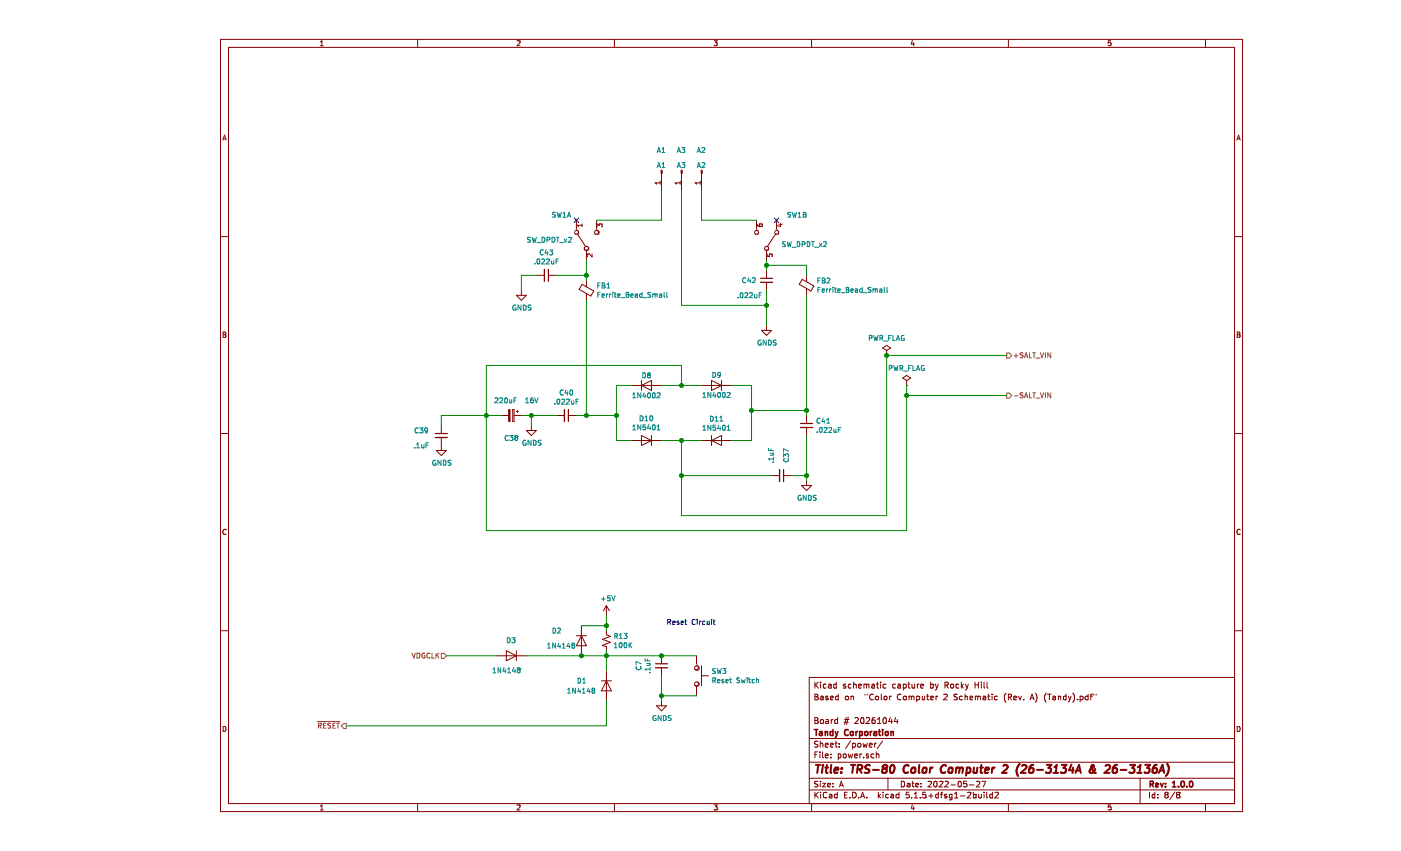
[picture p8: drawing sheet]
EESchema Schematic File Version 4
EELAYER 30 0
EELAYER END
$Descr A 11000 8500
encoding utf-8
Sheet 8 8
Title "TRS-80 Color Computer 2 (26-3134A & 26-3136A)"
Date "2022-05-27"
Rev "1.0.0"
Comp "Tandy Corporation"
Comment1 "Board # 20261044"
Comment2 ""
Comment3 "Based on  \"Color Computer 2 Schematic (Rev. A) (Tandy).pdf\""
Comment4 "Kicad schematic capture by Rocky Hill"
$EndDescr
$Comp
L Connector:Conn_01x01_Male A3
U 1 1
P 5000 1700
F 0 "A3" V 4950 1650 50  0000 L CNN
F 1 "A3" V 4800 1650 50  0000 L CNN
F 2 "coco2:power_connector_post" H 5000 1700 50  0001 C CNN
F 3 "https://www.mill-max.com/catalog/download/2017-11%3A223.pdf" H 5000 1700 50  0001 C CNN
F 4 "digikey" V 5000 1700 50  0001 C CNN "Vendor"
F 5 "ED1085-ND" V 5000 1700 50  0001 C CNN "Vendor part#"
F 6 "3231-4-00-15-00-00-08-0" V 5000 1700 50  0001 C CNN "Manufacturer part#"
	1    5000 1700
	0    1    1    0   
$EndComp
$Comp
L Connector:Conn_01x01_Male A1
U 1 1
P 4800 1700
F 0 "A1" V 4750 1650 50  0000 L CNN
F 1 "A1" V 4600 1650 50  0000 L CNN
F 2 "coco2:power_connector_post" H 4800 1700 50  0001 C CNN
F 3 "https://www.mill-max.com/catalog/download/2017-11%3A223.pdf" H 4800 1700 50  0001 C CNN
F 4 "digikey" V 4800 1700 50  0001 C CNN "Vendor"
F 5 "ED1085-ND" V 4800 1700 50  0001 C CNN "Vendor part#"
F 6 "3231-4-00-15-00-00-08-0" V 4800 1700 50  0001 C CNN "Manufacturer part#"
	1    4800 1700
	0    1    1    0   
$EndComp
$Comp
L Connector:Conn_01x01_Male A2
U 1 1
P 5200 1700
F 0 "A2" V 5150 1650 50  0000 L CNN
F 1 "A2" V 5000 1650 50  0000 L CNN
F 2 "coco2:power_connector_post" H 5200 1700 50  0001 C CNN
F 3 "https://www.mill-max.com/catalog/download/2017-11%3A223.pdf" H 5200 1700 50  0001 C CNN
F 4 "digikey" V 5200 1700 50  0001 C CNN "Vendor"
F 5 "ED1085-ND" V 5200 1700 50  0001 C CNN "Vendor part#"
F 6 "3231-4-00-15-00-00-08-0" V 5200 1700 50  0001 C CNN "Manufacturer part#"
	1    5200 1700
	0    1    1    0   
$EndComp
$Comp
L Switch:SW_DPDT_x2 SW1
U 1 1
P 4050 2400
F 0 "SW1" V 4300 2750 50  0000 R CNN
F 1 "SW_DPDT_x2" V 4050 3000 50  0000 R CNN
F 2 "coco2:F2UEE" H 4050 2400 50  0001 C CNN
F 3 "https://www.ckswitches.com/media/1402/fpush.pdf" H 4050 2400 50  0001 C CNN
F 4 "digikey" H 4050 2400 50  0001 C CNN "Vendor"
F 5 "401-1223-ND" H 4050 2400 50  0001 C CNN "Vendor part#"
F 6 "F2UEE" H 4050 2400 50  0001 C CNN "Manufacturer part#"
	1    4050 2400
	0    -1   -1   0   
$EndComp
$Comp
L Switch:SW_DPDT_x2 SW1
U 2 1
P 5850 2400
F 0 "SW1" V 6100 2600 50  0000 L CNN
F 1 "SW_DPDT_x2" V 5805 2548 50  0000 L CNN
F 2 "coco2:F2UEE" H 5850 2400 50  0001 C CNN
F 3 "https://www.ckswitches.com/media/1402/fpush.pdf" H 5850 2400 50  0001 C CNN
F 4 "digikey" V 5850 2400 50  0001 C CNN "Vendor"
F 5 "401-1223-ND" V 5850 2400 50  0001 C CNN "Vendor part#"
F 6 "F2UEE" V 5850 2400 50  0001 C CNN "Manufacturer part#"
F 7 "401-1215-ND" V 5850 2400 50  0001 C CNN "Vendor2 part#"
F 8 "F0201" V 5850 2400 50  0001 C CNN "Manufacturer2 part#"
	2    5850 2400
	0    1    -1   0   
$EndComp
Wire Wire Line
	5000 3050 5850 3050
Wire Wire Line
	5850 3050 5850 3250
$Comp
L power:GNDS #PWR0999085
U 1 1
P 5850 3250
F 0 "#PWR0999085" H 5850 3000 50  0001 C CNN
F 1 "GNDS" H 5855 3077 50  0000 C CNN
F 2 "" H 5850 3250 50  0001 C CNN
F 3 "" H 5850 3250 50  0001 C CNN
	1    5850 3250
	1    0    0    -1  
$EndComp
Wire Wire Line
	4800 1900 4800 2200
Wire Wire Line
	5200 1900 5200 2200
Wire Wire Line
	5000 1900 5000 3050
NoConn ~ 3950 2200
NoConn ~ 5950 2200
$Comp
L Device:C_Small C40
U 1 1
P 3850 4150
F 0 "C40" V 3621 4150 50  0000 C CNN
F 1 ".022uF" V 3712 4150 50  0000 C CNN
F 2 "Capacitor_THT:C_Disc_D8.0mm_W2.5mm_P5.00mm" H 3850 4150 50  0001 C CNN
F 3 "https://api.kemet.com/component-edge/download/datasheet/C317C223M5U5TA7301.pdf" H 3850 4150 50  0001 C CNN
F 4 "digikey" H 3850 4150 50  0001 C CNN "Vendor"
F 5 "399-14073-1-ND" H 3850 4150 50  0001 C CNN "Vendor part#"
F 6 "C317C223M5U5TA7301" H 3850 4150 50  0001 C CNN "Manufacturer part#"
	1    3850 4150
	0    1    1    0   
$EndComp
$Comp
L Device:C_Small C41
U 1 1
P 6250 4250
F 0 "C41" H 6342 4296 50  0000 L CNN
F 1 ".022uF" H 6342 4205 50  0000 L CNN
F 2 "Capacitor_THT:C_Disc_D8.0mm_W2.5mm_P5.00mm" H 6250 4250 50  0001 C CNN
F 3 "https://api.kemet.com/component-edge/download/datasheet/C317C223M5U5TA7301.pdf" H 6250 4250 50  0001 C CNN
F 4 "digikey" H 6250 4250 50  0001 C CNN "Vendor"
F 5 "399-14073-1-ND" H 6250 4250 50  0001 C CNN "Vendor part#"
F 6 "C317C223M5U5TA7301" H 6250 4250 50  0001 C CNN "Manufacturer part#"
	1    6250 4250
	1    0    0    -1  
$EndComp
$Comp
L Diode:1N4002 D8
U 1 1
P 4650 3850
F 0 "D8" H 4650 3950 50  0000 C CNN
F 1 "1N4002" H 4650 3750 50  0000 C CNN
F 2 "Diode_THT:D_DO-41_SOD81_P10.16mm_Horizontal" H 4650 3675 50  0001 C CNN
F 3 "https://www.diodes.com/assets/Datasheets/ds29002.pdf" H 4650 3850 50  0001 C CNN
F 4 "digikey" H 4650 3850 50  0001 C CNN "Vendor"
F 5 "1N4002GDICT-ND" H 4650 3850 50  0001 C CNN "Vendor part#"
F 6 "1N4002G-T" H 4650 3850 50  0001 C CNN "Manufacturer part#"
	1    4650 3850
	1    0    0    -1  
$EndComp
$Comp
L Diode:1N4002 D9
U 1 1
P 5350 3850
F 0 "D9" H 5350 3750 50  0000 C CNN
F 1 "1N4002" H 5350 3950 50  0000 C CNN
F 2 "Diode_THT:D_DO-41_SOD81_P10.16mm_Horizontal" H 5350 3675 50  0001 C CNN
F 3 "https://www.diodes.com/assets/Datasheets/ds29002.pdf" H 5350 3850 50  0001 C CNN
F 4 "digikey" H 5350 3850 50  0001 C CNN "Vendor"
F 5 "1N4002GDICT-ND" H 5350 3850 50  0001 C CNN "Vendor part#"
F 6 "1N4002G-T" H 5350 3850 50  0001 C CNN "Manufacturer part#"
	1    5350 3850
	-1   0    0    1   
$EndComp
$Comp
L Diode:1N5401 D10
U 1 1
P 4650 4400
F 0 "D10" H 4650 4183 50  0000 C CNN
F 1 "1N5401" H 4650 4274 50  0000 C CNN
F 2 "Diode_THT:D_DO-201AD_P15.24mm_Horizontal" H 4650 4225 50  0001 C CNN
F 3 "https://www.diodes.com/assets/Datasheets/ds29003.pdf" H 4650 4400 50  0001 C CNN
F 4 "digikey" H 4650 4400 50  0001 C CNN "Vendor"
F 5 "1N5401GDICT-ND" H 4650 4400 50  0001 C CNN "Vendor part#"
F 6 "1N5401G-T" H 4650 4400 50  0001 C CNN "Manufacturer part#"
	1    4650 4400
	-1   0    0    1   
$EndComp
$Comp
L Diode:1N5401 D11
U 1 1
P 5350 4400
F 0 "D11" H 5350 4617 50  0000 C CNN
F 1 "1N5401" H 5350 4526 50  0000 C CNN
F 2 "Diode_THT:D_DO-201AD_P15.24mm_Horizontal" H 5350 4225 50  0001 C CNN
F 3 "https://www.diodes.com/assets/Datasheets/ds29003.pdf" H 5350 4400 50  0001 C CNN
F 4 "digikey" H 5350 4400 50  0001 C CNN "Vendor"
F 5 "1N5401GDICT-ND" H 5350 4400 50  0001 C CNN "Vendor part#"
F 6 "1N5401G-T" H 5350 4400 50  0001 C CNN "Manufacturer part#"
	1    5350 4400
	1    0    0    -1  
$EndComp
Wire Wire Line
	4800 3850 5000 3850
Connection ~ 5000 3850
Wire Wire Line
	5000 3850 5200 3850
Wire Wire Line
	4500 3850 4350 3850
Wire Wire Line
	4350 3850 4350 4150
Wire Wire Line
	4350 4400 4500 4400
Wire Wire Line
	5500 3850 5700 3850
Wire Wire Line
	5700 3850 5700 4100
Wire Wire Line
	5700 4400 5500 4400
Wire Wire Line
	4800 4400 5000 4400
$Comp
L Device:Ferrite_Bead_Small FB2
U 1 1
P 6250 2850
F 0 "FB2" H 6350 2896 50  0000 L CNN
F 1 "Ferrite_Bead_Small" H 6350 2805 50  0000 L CNN
F 2 "coco2:ferrite_bead" V 6180 2850 50  0001 C CNN
F 3 "http://www.fair-rite.com/wp-content/themes/fair-rite/print_product.php?pid=18608" H 6250 2850 50  0001 C CNN
F 4 "digikey" H 6250 2850 50  0001 C CNN "Vendor"
F 5 "1934-1364-ND" H 6250 2850 50  0001 C CNN "Vendor part#"
F 6 "2743007111" H 6250 2850 50  0001 C CNN "Manufacturer part#"
	1    6250 2850
	1    0    0    -1  
$EndComp
$Comp
L Device:Ferrite_Bead_Small FB1
U 1 1
P 4050 2900
F 0 "FB1" H 4150 2946 50  0000 L CNN
F 1 "Ferrite_Bead_Small" H 4150 2855 50  0000 L CNN
F 2 "coco2:ferrite_bead" V 3980 2900 50  0001 C CNN
F 3 "http://www.fair-rite.com/wp-content/themes/fair-rite/print_product.php?pid=18608" H 4050 2900 50  0001 C CNN
F 4 "digikey" H 4050 2900 50  0001 C CNN "Vendor"
F 5 "1934-1364-ND" H 4050 2900 50  0001 C CNN "Vendor part#"
F 6 "2743007111" H 4050 2900 50  0001 C CNN "Manufacturer part#"
	1    4050 2900
	1    0    0    -1  
$EndComp
Wire Wire Line
	5000 4400 5000 4750
Wire Wire Line
	5000 4750 5900 4750
Connection ~ 5000 4400
Wire Wire Line
	5000 4400 5200 4400
$Comp
L Device:C_Small C?
U 1 1
P 6000 4750
AR Path="/60273794/602D08FF" Ref="C?"  Part="1" 
AR Path="/602A51A8/602D08FF" Ref="C37"  Part="1" 
F 0 "C37" H 5800 4800 50  0000 C CNN
F 1 ".1uF" H 5800 4650 50  0000 C CNN
F 2 "Capacitor_THT:C_Disc_D4.7mm_W2.5mm_P5.00mm" H 6000 4750 50  0001 C CNN
F 3 " https://search.murata.co.jp/Ceramy/image/img/A01X/G101/ENG/RDE_X7R_250V-1kV_E.pdf" H 6000 4750 50  0001 C CNN
F 4 "digikey" V 6000 4750 50  0001 C CNN "Vendor"
F 5 "490-8814-ND" V 6000 4750 50  0001 C CNN "Vendor part#"
F 6 "RDER71H104K0K1H03B" V 6000 4750 50  0001 C CNN "Manufacturer part#"
	1    6000 4750
	0    1    1    0   
$EndComp
$Comp
L power:GNDS #PWR0999087
U 1 1
P 6250 4800
F 0 "#PWR0999087" H 6250 4550 50  0001 C CNN
F 1 "GNDS" H 6255 4627 50  0000 C CNN
F 2 "" H 6250 4800 50  0001 C CNN
F 3 "" H 6250 4800 50  0001 C CNN
	1    6250 4800
	1    0    0    -1  
$EndComp
Wire Wire Line
	6250 4800 6250 4750
Wire Wire Line
	6250 4750 6100 4750
Wire Wire Line
	5850 2700 5850 2650
Wire Wire Line
	5850 2900 5850 3050
Connection ~ 5850 3050
Wire Wire Line
	5200 2200 5750 2200
$Comp
L power:GNDS #PWR0999086
U 1 1
P 3500 4250
F 0 "#PWR0999086" H 3500 4000 50  0001 C CNN
F 1 "GNDS" H 3505 4077 50  0000 C CNN
F 2 "" H 3500 4250 50  0001 C CNN
F 3 "" H 3500 4250 50  0001 C CNN
	1    3500 4250
	1    0    0    -1  
$EndComp
Connection ~ 4350 4150
Wire Wire Line
	4350 4150 4350 4400
Wire Wire Line
	3500 4150 3500 4250
Wire Wire Line
	3500 4150 3750 4150
Wire Wire Line
	4800 2200 4150 2200
Wire Wire Line
	4050 2600 4050 2750
Wire Wire Line
	3750 2750 4050 2750
Connection ~ 4050 2750
Wire Wire Line
	4050 2750 4050 2800
$Comp
L power:GNDS #PWR0999084
U 1 1
P 3400 2900
F 0 "#PWR0999084" H 3400 2650 50  0001 C CNN
F 1 "GNDS" H 3405 2727 50  0000 C CNN
F 2 "" H 3400 2900 50  0001 C CNN
F 3 "" H 3400 2900 50  0001 C CNN
	1    3400 2900
	1    0    0    -1  
$EndComp
Wire Wire Line
	3550 2750 3400 2750
Wire Wire Line
	3400 2750 3400 2900
Wire Wire Line
	3950 4150 4050 4150
Wire Wire Line
	4050 3000 4050 4150
Connection ~ 4050 4150
Wire Wire Line
	4050 4150 4350 4150
Wire Wire Line
	6250 4150 6250 4100
Wire Wire Line
	6250 4100 5700 4100
Connection ~ 5700 4100
Wire Wire Line
	5700 4100 5700 4400
Wire Wire Line
	6250 4350 6250 4750
Connection ~ 6250 4750
Wire Wire Line
	6250 2950 6250 4100
Connection ~ 6250 4100
Wire Wire Line
	6250 2750 6250 2650
Wire Wire Line
	6250 2650 5850 2650
Connection ~ 5850 2650
Wire Wire Line
	5850 2650 5850 2600
$Comp
L Device:CP_Small C38
U 1 1
P 3300 4150
F 0 "C38" V 3525 4150 50  0000 C CNN
F 1 "220uF  16V" V 3150 4200 50  0000 C CNN
F 2 "Capacitor_THT:CP_Radial_D8.0mm_P5.00mm" H 3300 4150 50  0001 C CNN
F 3 "http://nichicon-us.com/english/products/pdfs/e-urs.pdf" H 3300 4150 50  0001 C CNN
F 4 "digikey" H 3300 4150 50  0001 C CNN "Vendor"
F 5 "493-15896-1-ND" H 3300 4150 50  0001 C CNN "Vendor part#"
F 6 "URS1C221MPD1TA" H 3300 4150 50  0001 C CNN "Manufacturer part#"
	1    3300 4150
	0    1    1    0   
$EndComp
Wire Wire Line
	5000 3650 3050 3650
Wire Wire Line
	3050 3650 3050 4150
Wire Wire Line
	5000 3650 5000 3850
Wire Wire Line
	3050 4150 3200 4150
Wire Wire Line
	3500 4150 3400 4150
Connection ~ 3500 4150
Connection ~ 3050 4150
Wire Wire Line
	5000 4750 5000 5150
Connection ~ 5000 4750
Wire Wire Line
	3050 4150 3050 5300
$Comp
L Switch:SW_Push SW3
U 1 1
P 5150 6750
F 0 "SW3" V 5104 6898 50  0000 L CNN
F 1 "Reset Switch" V 5195 6898 50  0000 L CNN
F 2 "coco2:B3F3152" H 5150 6950 50  0001 C CNN
F 3 "https://omronfs.omron.com/en_US/ecb/products/pdf/en-b3f.pdf" H 5150 6950 50  0001 C CNN
F 4 "digikey" V 5150 6750 50  0001 C CNN "Vendor"
F 5 "SW410-ND" V 5150 6750 50  0001 C CNN "Vendor part#"
F 6 "B3F-3152" V 5150 6750 50  0001 C CNN "Manufacturer part#"
F 7 "SW451-ND" V 5150 6750 50  0001 C CNN "Vendor 2nd part#"
F 8 "B32-1010" V 5150 6750 50  0001 C CNN "Manufacturer 2nd part#"
	1    5150 6750
	0    1    1    0   
$EndComp
Wire Wire Line
	4800 6950 4800 7000
Connection ~ 4800 6950
Wire Wire Line
	5150 6950 4800 6950
Wire Wire Line
	4800 6750 4800 6950
Connection ~ 4800 6550
Wire Wire Line
	5150 6550 4800 6550
$Comp
L power:GNDS #PWR0999089
U 1 1
P 4800 7000
F 0 "#PWR0999089" H 4800 6750 50  0001 C CNN
F 1 "GNDS" H 4805 6827 50  0000 C CNN
F 2 "" H 4800 7000 50  0001 C CNN
F 3 "" H 4800 7000 50  0001 C CNN
	1    4800 7000
	1    0    0    -1  
$EndComp
Wire Wire Line
	4250 6550 4800 6550
$Comp
L Device:C_Small C7
U 1 1
P 4800 6650
F 0 "C7" V 4571 6650 50  0000 C CNN
F 1 ".1uF" V 4662 6650 50  0000 C CNN
F 2 "Capacitor_THT:C_Disc_D4.7mm_W2.5mm_P5.00mm" H 4800 6650 50  0001 C CNN
F 3 " https://search.murata.co.jp/Ceramy/image/img/A01X/G101/ENG/RDE_X7R_250V-1kV_E.pdf" H 4800 6650 50  0001 C CNN
F 4 "digikey" V 4800 6650 50  0001 C CNN "Vendor"
F 5 "490-8814-ND" V 4800 6650 50  0001 C CNN "Vendor part#"
F 6 "RDER71H104K0K1H03B" V 4800 6650 50  0001 C CNN "Manufacturer part#"
	1    4800 6650
	1    0    0    -1  
$EndComp
Wire Wire Line
	4250 6550 4250 6700
Connection ~ 4250 6550
Wire Wire Line
	4000 6550 4250 6550
Wire Wire Line
	4250 6250 4250 6300
Connection ~ 4250 6250
Wire Wire Line
	4000 6250 4250 6250
Wire Wire Line
	4250 6150 4250 6250
$Comp
L power:+5V #PWR0999088
U 1 1
P 4250 6150
F 0 "#PWR0999088" H 4250 6000 50  0001 C CNN
F 1 "+5V" H 4265 6323 50  0000 C CNN
F 2 "" H 4250 6150 50  0001 C CNN
F 3 "" H 4250 6150 50  0001 C CNN
	1    4250 6150
	1    0    0    -1  
$EndComp
Wire Wire Line
	4250 6500 4250 6550
$Comp
L Device:R_Small_US R13
U 1 1
P 4250 6400
F 0 "R13" H 4318 6446 50  0000 L CNN
F 1 "100K" H 4318 6355 50  0000 L CNN
F 2 "Resistor_THT:R_Axial_DIN0207_L6.3mm_D2.5mm_P10.16mm_Horizontal" H 4250 6400 50  0001 C CNN
F 3 "https://www.seielect.com/catalog/sei-cf_cfm.pdf" H 4250 6400 50  0001 C CNN
F 4 "digikey" H 4250 6400 50  0001 C CNN "Vendor"
F 5 "CF14JT100KCT-ND" H 4250 6400 50  0001 C CNN "Vendor part#"
F 6 "CF14JT100K" H 4250 6400 50  0001 C CNN "Manufacturer part#"
	1    4250 6400
	1    0    0    -1  
$EndComp
Wire Wire Line
	4250 7000 4250 7250
$Comp
L Diode:1N4148 D2
U 1 1
P 4000 6400
F 0 "D2" V 3900 6100 50  0000 L CNN
F 1 "1N4148" V 4050 6050 50  0000 L CNN
F 2 "Diode_THT:D_DO-35_SOD27_P7.62mm_Horizontal" H 4000 6225 50  0001 C CNN
F 3 " https://www.onsemi.com/pub/Collateral/1N914-D.PDF" H 4000 6400 50  0001 C CNN
F 4 "digikey" V 4000 6400 50  0001 C CNN "Vendor"
F 5 "1N4148FS-ND" V 4000 6400 50  0001 C CNN "Vendor part#"
F 6 "1N4148" V 4000 6400 50  0001 C CNN "Manufacturer part#"
	1    4000 6400
	0    1    1    0   
$EndComp
$Comp
L Diode:1N4148 D1
U 1 1
P 4250 6850
F 0 "D1" V 4200 6550 50  0000 L CNN
F 1 "1N4148" V 4300 6450 50  0000 L CNN
F 2 "Diode_THT:D_DO-35_SOD27_P7.62mm_Horizontal" H 4250 6675 50  0001 C CNN
F 3 " https://www.onsemi.com/pub/Collateral/1N914-D.PDF" H 4250 6850 50  0001 C CNN
F 4 "digikey" V 4250 6850 50  0001 C CNN "Vendor"
F 5 "1N4148FS-ND" V 4250 6850 50  0001 C CNN "Vendor part#"
F 6 "1N4148" V 4250 6850 50  0001 C CNN "Manufacturer part#"
	1    4250 6850
	0    1    1    0   
$EndComp
$Comp
L Diode:1N4148 D3
U 1 1
P 3300 6550
F 0 "D3" H 3250 6400 50  0000 L CNN
F 1 "1N4148" H 3200 6700 50  0000 L CNN
F 2 "Diode_THT:D_DO-35_SOD27_P7.62mm_Horizontal" H 3300 6375 50  0001 C CNN
F 3 " https://www.onsemi.com/pub/Collateral/1N914-D.PDF" H 3300 6550 50  0001 C CNN
F 4 "digikey" H 3300 6550 50  0001 C CNN "Vendor"
F 5 "1N4148FS-ND" H 3300 6550 50  0001 C CNN "Vendor part#"
F 6 "1N4148" H 3300 6550 50  0001 C CNN "Manufacturer part#"
	1    3300 6550
	-1   0    0    1   
$EndComp
Wire Wire Line
	3450 6550 4000 6550
Connection ~ 4000 6550
Wire Wire Line
	2650 6550 3150 6550
Text HLabel 2650 6550 0    50   Input ~ 0
VDGCLK
Wire Wire Line
	7050 5150 5000 5150
Wire Wire Line
	7050 5150 7050 3550
Wire Wire Line
	7250 5300 3050 5300
Wire Wire Line
	7250 5300 7250 3950
Text HLabel 1650 7250 0    50   Output ~ 0
~RESET
Wire Wire Line
	1650 7250 4250 7250
Text Notes 4850 6250 0    50   ~ 0
Reset Circuit
$Comp
L power:PWR_FLAG #FLG0999002
U 1 1
P 7050 3550
F 0 "#FLG0999002" H 7050 3625 50  0001 C CNN
F 1 "PWR_FLAG" H 7050 3723 50  0000 C CNN
F 2 "" H 7050 3550 50  0001 C CNN
F 3 "~" H 7050 3550 50  0001 C CNN
	1    7050 3550
	1    0    0    -1  
$EndComp
$Comp
L power:PWR_FLAG #FLG0999003
U 1 1
P 7250 3850
F 0 "#FLG0999003" H 7250 3925 50  0001 C CNN
F 1 "PWR_FLAG" H 7250 4023 50  0000 C CNN
F 2 "" H 7250 3850 50  0001 C CNN
F 3 "~" H 7250 3850 50  0001 C CNN
	1    7250 3850
	1    0    0    -1  
$EndComp
Text HLabel 8250 3550 2    50   Output ~ 0
+SALT_VIN
Text HLabel 8250 3950 2    50   Output ~ 0
-SALT_VIN
Wire Wire Line
	8250 3550 7050 3550
Connection ~ 7050 3550
Wire Wire Line
	8250 3950 7250 3950
Connection ~ 7250 3950
Wire Wire Line
	7250 3950 7250 3850
$Comp
L Device:C_Small C42
U 1 1
P 5850 2800
F 0 "C42" H 5600 2800 50  0000 L CNN
F 1 ".022uF" H 5550 2650 50  0000 L CNN
F 2 "Capacitor_THT:C_Disc_D8.0mm_W2.5mm_P5.00mm" H 5850 2800 50  0001 C CNN
F 3 "https://api.kemet.com/component-edge/download/datasheet/C317C223M5U5TA7301.pdf" H 5850 2800 50  0001 C CNN
F 4 "digikey" H 5850 2800 50  0001 C CNN "Vendor"
F 5 "399-14073-1-ND" H 5850 2800 50  0001 C CNN "Vendor part#"
F 6 "C317C223M5U5TA7301" H 5850 2800 50  0001 C CNN "Manufacturer part#"
	1    5850 2800
	1    0    0    -1  
$EndComp
$Comp
L Device:C_Small C43
U 1 1
P 3650 2750
F 0 "C43" V 3421 2750 50  0000 C CNN
F 1 ".022uF" V 3512 2750 50  0000 C CNN
F 2 "Capacitor_THT:C_Disc_D8.0mm_W2.5mm_P5.00mm" H 3650 2750 50  0001 C CNN
F 3 "https://api.kemet.com/component-edge/download/datasheet/C317C223M5U5TA7301.pdf" H 3650 2750 50  0001 C CNN
F 4 "digikey" H 3650 2750 50  0001 C CNN "Vendor"
F 5 "399-14073-1-ND" H 3650 2750 50  0001 C CNN "Vendor part#"
F 6 "C317C223M5U5TA7301" H 3650 2750 50  0001 C CNN "Manufacturer part#"
	1    3650 2750
	0    1    1    0   
$EndComp
$Comp
L Device:C_Small C?
U 1 1
P 2600 4350
AR Path="/60273794/62968CA5" Ref="C?"  Part="1" 
AR Path="/602A51A8/62968CA5" Ref="C39"  Part="1" 
F 0 "C39" H 2400 4400 50  0000 C CNN
F 1 ".1uF" H 2400 4250 50  0000 C CNN
F 2 "Capacitor_THT:C_Disc_D4.7mm_W2.5mm_P5.00mm" H 2600 4350 50  0001 C CNN
F 3 " https://search.murata.co.jp/Ceramy/image/img/A01X/G101/ENG/RDE_X7R_250V-1kV_E.pdf" H 2600 4350 50  0001 C CNN
F 4 "digikey" V 2600 4350 50  0001 C CNN "Vendor"
F 5 "490-8814-ND" V 2600 4350 50  0001 C CNN "Vendor part#"
F 6 "RDER71H104K0K1H03B" V 2600 4350 50  0001 C CNN "Manufacturer part#"
	1    2600 4350
	1    0    0    -1  
$EndComp
$Comp
L power:GNDS #PWR0119
U 1 1
P 2600 4450
F 0 "#PWR0119" H 2600 4200 50  0001 C CNN
F 1 "GNDS" H 2605 4277 50  0000 C CNN
F 2 "" H 2600 4450 50  0001 C CNN
F 3 "" H 2600 4450 50  0001 C CNN
	1    2600 4450
	1    0    0    -1  
$EndComp
Wire Wire Line
	3050 4150 2600 4150
Wire Wire Line
	2600 4150 2600 4250
$EndSCHEMATC
